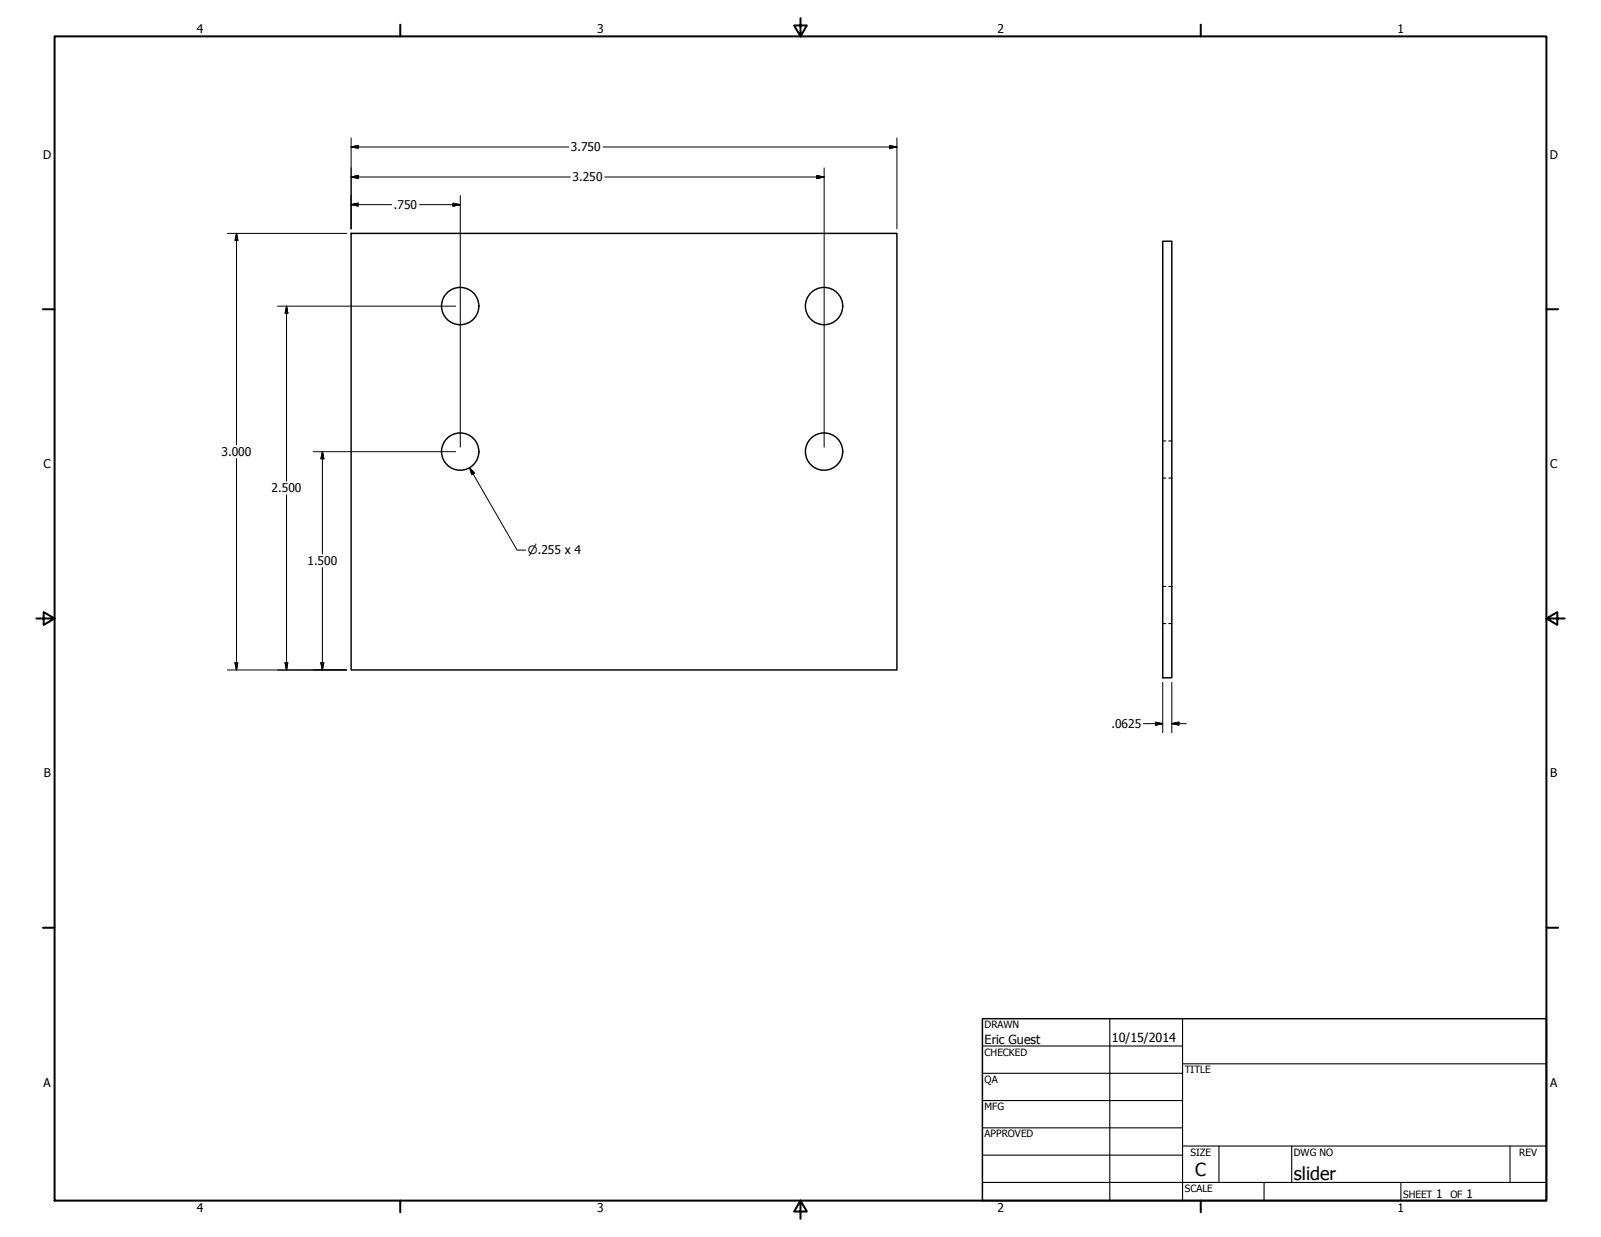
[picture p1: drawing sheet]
<svg xmlns="http://www.w3.org/2000/svg" width="559mm" height="432mm" viewBox="0 0 559 432" stroke-linecap="round" stroke-linejoin="round" font-family="sans-serif">
<!-- layer: Visible (ANSI) -->
<g fill="none" stroke="#000" stroke-width=".51">
<path d="M122.6 81.5h190.5v152.4h-190.5zM405.8 84.2h3.2v152.4h-3.2z"/>
<circle cx="160.6" cy="106.8" r="6.5"/>
<circle cx="287.6" cy="106.8" r="6.5"/>
<circle cx="160.6" cy="157.6" r="6.5"/>
<circle cx="287.6" cy="157.6" r="6.5"/>
</g>
<!-- layer: Hidden (ANSI) -->
<path d="M405.8 153.9h1.1M407.9 153.9h1.1M405.8 166.9h1.1M407.9 166.9h1.1M405.8 217.7h1.1M405.8 204.7h1.1M407.9 217.7h1.1M407.9 204.7h1.1" fill="none" stroke="#000" stroke-width=".38"/>
<!-- layer: Border (ANSI) -->
<g fill="none" stroke="#000" stroke-width=".7">
<path d="M19 12.7h520.8v406.4h-520.8zM139.7 8.6v4.1M279.4 6.3v6.4l-2.2-3.8h4.4l-2.2 3.8M419.1 8.6v4.1M15 107.9h4M539.8 107.9h4M12.7 215.9h6.3l-3.8-2.2v4.4l3.8-2.2M539.8 215.9l3.8 2.2v-4.4l-3.8 2.2h6.3M15 323.8h4M539.8 323.8h4M139.7 419.1v4.1M279.4 419.1l2.2 3.8h-4.4l2.2-3.8v6.3"/>
<path d="M419.1 419.1v4.1"/>
</g>
<!-- layer: Title (ANSI) -->
<g fill="none" stroke="#000" stroke-width=".38">
<path d="M387.3 355.6v63.5M412.7 355.6v63.5M342.9 365.1h69.8M342.9 374.6h69.8M412.7 371.3h127.1M342.9 384.2h69.8M342.9 393.7h69.8M342.9 412.7h196.9M342.9 403.2h69.8M412.7 400h127.1M425.4 400v12.7M441.2 412.7v6.4"/>
<path d="M450.8 400v12.7M488.9 412.7v6.4M527 400v12.7"/>
</g>
<path d="M342.9 355.6h196.9v63.5h-196.9z" fill="none" stroke="#000" stroke-width=".51"/>
<!-- layer: Dimension (ANSI) -->
<g fill="none" stroke="#000" stroke-width=".35">
<path d="M122.6 51.3l2.4-.5v1zM122.6 51.3h75.9M122.6 48.1v31.8M210.5 51.3h102.6M287.7 58.6v97.5M310.5 50.8l2.6 .5-2.6 .5zM313.1 48.1v31.8M122.6 71.4l2.4-.5v1zM122.6 61.8l2.4-.5v1zM122.6 71.4h14.1M122.6 61.8h76.5M146.4 71.4h14.3"/>
<path d="M158.1 70.9l2.6 .5-2.6 .5zM160.7 68.3v87.8M211.1 61.8h76.6M285.1 61.3l2.6 .5-2.6 .5zM79.4 81.5h41.6M82.5 81.5l.5 2.4h-1zM82.5 81.5v73.8M96.8 106.9h62.3M100 106.9l.5 2.4h-1zM100 106.9v61.1M109.3 157.7h49.8M112.5 157.7l.5 2.4h-1z"/>
<path d="M112.5 157.7v35.7M82.5 160v73.9M100 172.7v61.2M163.9 163.3l1.6 1.9-.8 .5zM163.9 163.3l16.6 28.7h3M112.5 198.1v35.8M79.4 233.9h41.6M82 231.3h1l-.5 2.6zM99.5 231.3h1l-.5 2.6zM112 231.3h1l-.5 2.6zM405.8 238.2v17.6M409 238.2v17.6"/>
<path d="M399.1 252.6h6.7M403.4 252.1l2.4 .5-2.4 .5zM409 252.6l2.5-.5v1zM409 252.6h5"/>
</g>
<g fill="#000" stroke="#000" stroke-width=".35">
<path d="M122.6 51.3l2.4-.5zM122.6 51.3l2.4-.5v1zM310.5 51.8l2.6-.5zM310.5 50.8l2.6 .5-2.6 .5zM122.6 71.4l2.4-.5zM122.6 71.4l2.4-.5v1zM122.6 61.8l2.4-.5zM122.6 61.8l2.4-.5v1zM158.1 71.9l2.6-.5zM158.1 70.9l2.6 .5-2.6 .5zM285.1 62.3l2.6-.5zM285.1 61.3l2.6 .5-2.6 .5z"/>
<path d="M82.5 81.5l.5 2.4zM82.5 81.5l.5 2.4h-1zM100 106.9l.5 2.4zM100 106.9l.5 2.4h-1zM112.5 157.7l.5 2.4zM112.5 157.7l.5 2.4h-1zM163.9 163.3l1.6 1.9zM163.9 163.3l1.6 1.9-.8 .5zM82 231.3l.5 2.6zM82 231.3h1l-.5 2.6zM99.5 231.3l.5 2.6zM99.5 231.3h1l-.5 2.6z"/>
<path d="M112 231.3l.5 2.6zM112 231.3h1l-.5 2.6zM403.4 253.1l2.4-.5zM403.4 252.1l2.4 .5-2.4 .5zM409 252.6l2.5-.5zM409 252.6l2.5-.5v1z"/>
</g>
<g font-size="6.3">
<text x="417.2" y="410.6">C</text>
<text x="451.6" y="411.9">slider</text>
</g>
<g font-size="4.4">
<text x="343.7" y="364.3">Eric Guest</text>
<text x="388.1" y="363.7">10/15/2014</text>
</g>
<g font-size="4.2">
<text x="68.7" y="11.7">4</text>
<text x="208.4" y="11.7">3</text>
<text x="348.1" y="11.7">2</text>
<text x="487.8" y="11.7">1</text>
<text x="199.3" y="52.8">3.750</text>
<text x="15.1" y="55.5">D</text>
<text x="540.9" y="55.5">D</text>
<text x="199.8" y="63.3">3.250</text>
<text x="137.5" y="73">.750</text>
<text x="77.3" y="159.2">3.000</text>
<text x="15.2" y="163.4">C</text>
<text x="541" y="163.4">C</text>
<text x="94.8" y="171.9">2.500</text>
<text x="107.3" y="197.3">1.500</text>
<text x="387.9" y="254.1">.0625</text>
<text x="15.3" y="271.4">B</text>
<text x="541.1" y="271.4">B</text>
<text x="15.2" y="379.3">A</text>
<text x="541" y="379.3">A</text>
<text x="501.3" y="418.3">1</text>
<text x="511.8" y="418.3">1</text>
<text x="68.7" y="423.2">4</text>
<text x="208.4" y="423.2">3</text>
<text x="348.1" y="423.2">2</text>
<text x="487.8" y="423.2">1</text>
</g>
<text font-size="4" x="184.3" y="193.5">⌀.255 x 4</text>
<g font-size="3.5">
<text x="343.7" y="358.9">DRAWN</text>
<text x="343.7" y="368.5">CHECKED</text>
<text x="413.5" y="374.6">TITLE</text>
<text x="343.7" y="378">QA</text>
<text x="343.7" y="387.5">MFG</text>
<text x="343.7" y="397.1">APPROVED</text>
<text x="415.5" y="403.4">SIZE</text>
<text x="451.6" y="403.4">DWG NO</text>
<text x="530.3" y="403.4">REV</text>
<text x="413.5" y="416.1">SCALE</text>
<text x="489.7" y="418.3">SHEET</text>
<text x="506.2" y="418.3">OF</text>
</g>
</svg>
